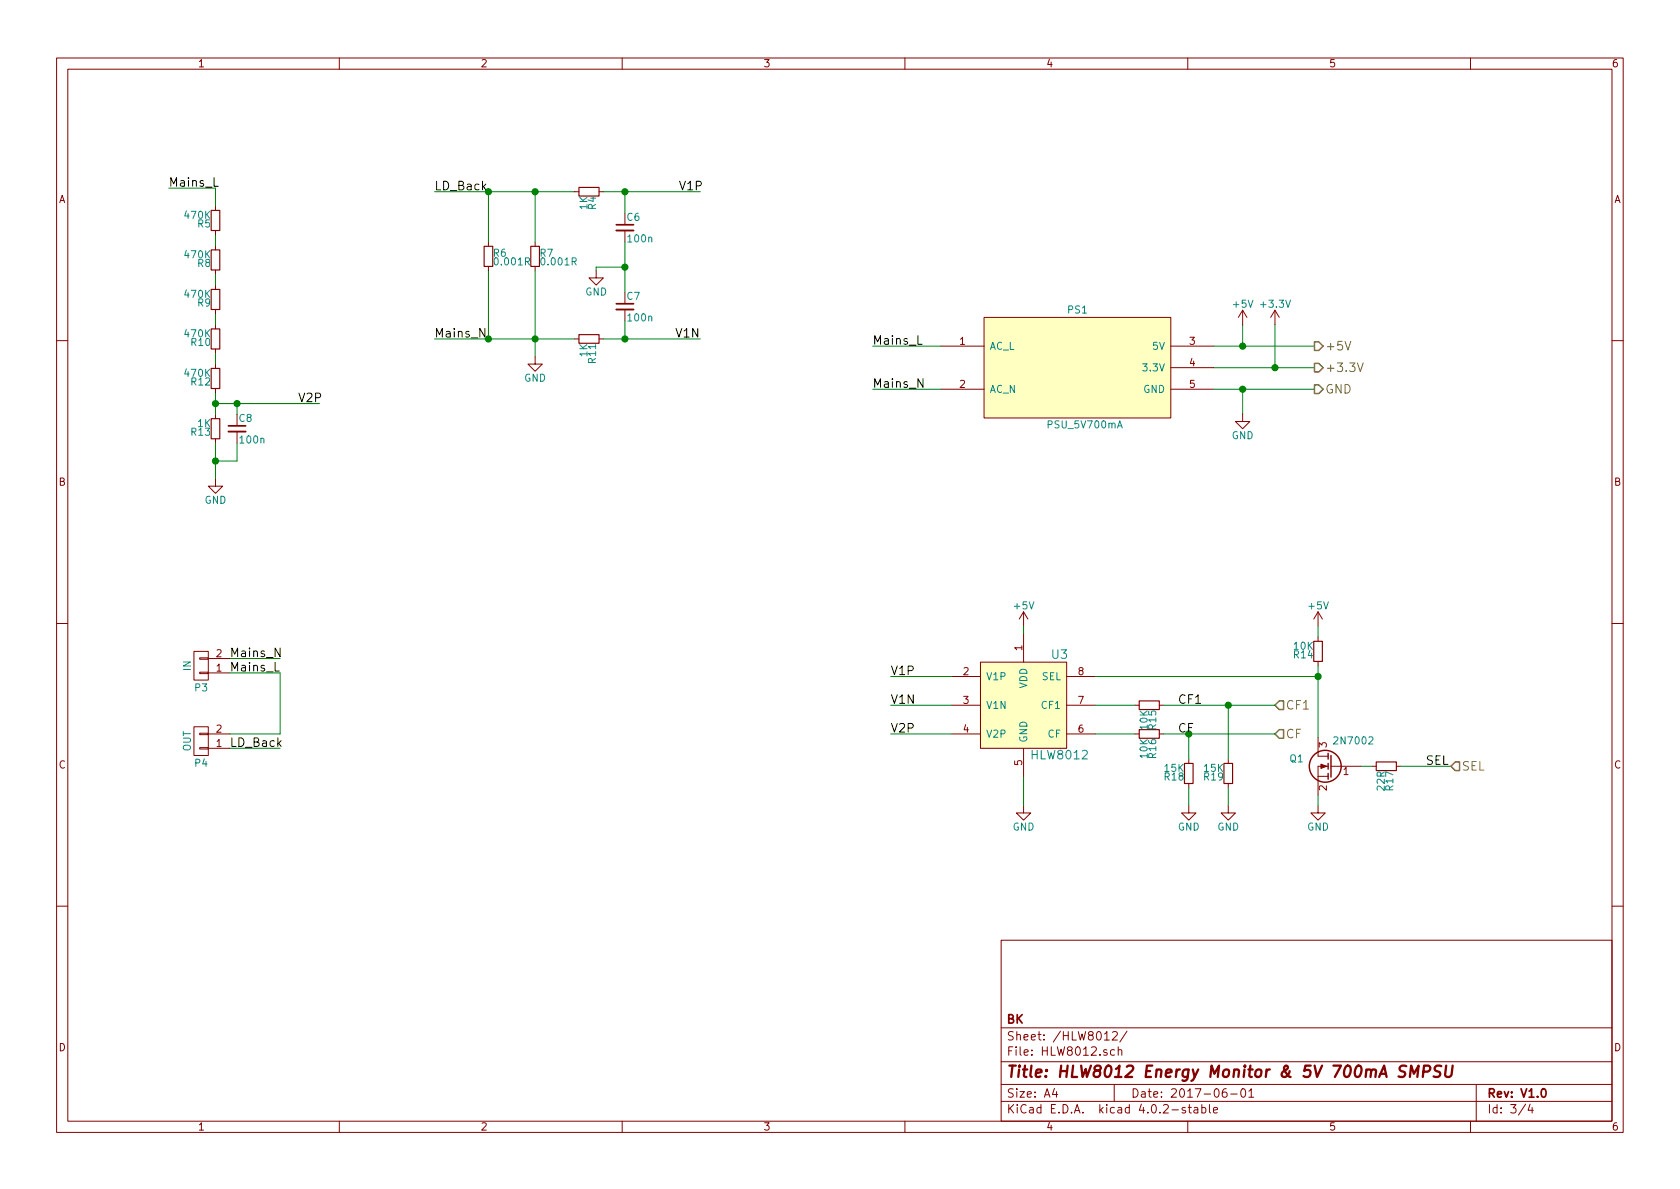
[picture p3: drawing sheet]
EESchema Schematic File Version 2
LIBS:power
LIBS:device
LIBS:transistors
LIBS:conn
LIBS:linear
LIBS:regul
LIBS:74xx
LIBS:cmos4000
LIBS:adc-dac
LIBS:memory
LIBS:xilinx
LIBS:microcontrollers
LIBS:dsp
LIBS:microchip
LIBS:analog_switches
LIBS:motorola
LIBS:texas
LIBS:intel
LIBS:audio
LIBS:interface
LIBS:digital-audio
LIBS:philips
LIBS:display
LIBS:cypress
LIBS:siliconi
LIBS:opto
LIBS:atmel
LIBS:contrib
LIBS:valves
LIBS:stm32
LIBS:BK_Common
LIBS:PWRMET_24G-cache
EELAYER 25 0
EELAYER END
$Descr A4 11693 8268
encoding utf-8
Sheet 3 4
Title "HLW8012 Energy Monitor & 5V 700mA SMPSU"
Date "2017-06-01"
Rev "V1.0"
Comp "BK"
Comment1 ""
Comment2 ""
Comment3 ""
Comment4 ""
$EndDescr
$Comp
L HLW8012 U3
U 1 1
P 7125 4900
F 0 "U3" H 7375 5250 60  0000 C CNN
F 1 "HLW8012" H 7375 4550 60  0000 C CNN
F 2 "Housings_SOIC:SOIC-8_3.9x4.9mm_Pitch1.27mm" H 7225 4300 60  0001 C CNN
F 3 "http://www.hiliwi.com/downloadsfront.do?method=picker&flag=all&id=26b602dc-d51d-43b8-9022-a129847d19fe&fileId=4&isDownloadPermissions=true&memstate=/members_login.html" H 7225 4150 60  0001 C CNN
	1    7125 4900
	1    0    0    -1  
$EndComp
$Comp
L R_SMD_1206 R5
U 1 1
P 1500 1525
F 0 "R5" H 1530 1545 50  0000 L CNN
F 1 "470K" H 1530 1485 50  0000 L CNN
F 2 "Resistors_SMD:R_1206" H 1550 1375 50  0001 C CNN
F 3 "" H 1500 1525 50  0000 C CNN
	1    1500 1525
	-1   0    0    1   
$EndComp
$Comp
L R_SMD_1206 R8
U 1 1
P 1500 1800
F 0 "R8" H 1530 1820 50  0000 L CNN
F 1 "470K" H 1530 1760 50  0000 L CNN
F 2 "Resistors_SMD:R_1206" H 1550 1650 50  0001 C CNN
F 3 "" H 1500 1800 50  0000 C CNN
	1    1500 1800
	-1   0    0    1   
$EndComp
$Comp
L R_SMD_1206 R9
U 1 1
P 1500 2075
F 0 "R9" H 1530 2095 50  0000 L CNN
F 1 "470K" H 1530 2035 50  0000 L CNN
F 2 "Resistors_SMD:R_1206" H 1550 1925 50  0001 C CNN
F 3 "" H 1500 2075 50  0000 C CNN
	1    1500 2075
	-1   0    0    1   
$EndComp
$Comp
L R_SMD_1206 R10
U 1 1
P 1500 2350
F 0 "R10" H 1530 2370 50  0000 L CNN
F 1 "470K" H 1530 2310 50  0000 L CNN
F 2 "Resistors_SMD:R_1206" H 1550 2200 50  0001 C CNN
F 3 "" H 1500 2350 50  0000 C CNN
	1    1500 2350
	-1   0    0    1   
$EndComp
$Comp
L R_SMD_1206 R12
U 1 1
P 1500 2625
F 0 "R12" H 1530 2645 50  0000 L CNN
F 1 "470K" H 1530 2585 50  0000 L CNN
F 2 "Resistors_SMD:R_1206" H 1550 2475 50  0001 C CNN
F 3 "" H 1500 2625 50  0000 C CNN
	1    1500 2625
	-1   0    0    1   
$EndComp
$Comp
L R_SMD_1206 R13
U 1 1
P 1500 2975
F 0 "R13" H 1530 2995 50  0000 L CNN
F 1 "1K" H 1530 2935 50  0000 L CNN
F 2 "Resistors_SMD:R_1206" H 1550 2825 50  0001 C CNN
F 3 "" H 1500 2975 50  0000 C CNN
	1    1500 2975
	-1   0    0    1   
$EndComp
$Comp
L C_Cer_SMD_1206 C8
U 1 1
P 1650 2975
F 0 "C8" H 1660 3045 50  0000 L CNN
F 1 "100n" H 1660 2895 50  0000 L CNN
F 2 "Capacitors_SMD:C_1206" H 1650 2825 50  0001 C CNN
F 3 "" H 1650 2975 50  0000 C CNN
	1    1650 2975
	1    0    0    -1  
$EndComp
Wire Wire Line
	1500 1625 1500 1700
Wire Wire Line
	1500 1900 1500 1975
Wire Wire Line
	1500 2175 1500 2250
Wire Wire Line
	1500 2450 1500 2525
Wire Wire Line
	1500 2725 1500 2875
Wire Wire Line
	1650 2875 1650 2800
Wire Wire Line
	1500 2800 2225 2800
Connection ~ 1500 2800
Wire Wire Line
	1650 3075 1650 3200
Wire Wire Line
	1650 3200 1500 3200
Wire Wire Line
	1500 3075 1500 3325
Connection ~ 1500 3200
$Comp
L GND #PWR016
U 1 1
P 1500 3325
F 0 "#PWR016" H 1500 3075 50  0001 C CNN
F 1 "GND" H 1500 3175 50  0000 C CNN
F 2 "" H 1500 3325 50  0000 C CNN
F 3 "" H 1500 3325 50  0000 C CNN
	1    1500 3325
	1    0    0    -1  
$EndComp
Wire Wire Line
	1500 1425 1500 1300
Wire Wire Line
	1500 1300 1175 1300
Text Label 1175 1300 0    60   ~ 0
Mains_L
$Comp
L R_SMD_1206 R7
U 1 1
P 3725 1775
F 0 "R7" H 3755 1795 50  0000 L CNN
F 1 "0.001R" H 3755 1735 50  0000 L CNN
F 2 "BK_Common:Shunt_l10mm_d2mm" H 3775 1625 50  0001 C CNN
F 3 "" H 3725 1775 50  0000 C CNN
	1    3725 1775
	1    0    0    -1  
$EndComp
Wire Wire Line
	3725 1675 3725 1325
Wire Wire Line
	3025 1325 4000 1325
Text Label 3025 1325 0    60   ~ 0
LD_Back
Wire Wire Line
	3725 1875 3725 2475
Wire Wire Line
	3025 2350 4000 2350
Text Label 3025 2350 0    60   ~ 0
Mains_N
$Comp
L R_SMD_1206 R4
U 1 1
P 4100 1325
F 0 "R4" H 4130 1345 50  0000 L CNN
F 1 "1K" H 4130 1285 50  0000 L CNN
F 2 "Resistors_SMD:R_1206" H 4150 1175 50  0001 C CNN
F 3 "" H 4100 1325 50  0000 C CNN
	1    4100 1325
	0    1    1    0   
$EndComp
$Comp
L R_SMD_1206 R11
U 1 1
P 4100 2350
F 0 "R11" H 4130 2370 50  0000 L CNN
F 1 "1K" H 4130 2310 50  0000 L CNN
F 2 "Resistors_SMD:R_1206" H 4150 2200 50  0001 C CNN
F 3 "" H 4100 2350 50  0000 C CNN
	1    4100 2350
	0    1    1    0   
$EndComp
Connection ~ 3725 1325
Connection ~ 3725 2350
$Comp
L C_Cer_SMD_1206 C6
U 1 1
P 4350 1575
F 0 "C6" H 4360 1645 50  0000 L CNN
F 1 "100n" H 4360 1495 50  0000 L CNN
F 2 "Capacitors_SMD:C_1206" H 4350 1425 50  0001 C CNN
F 3 "" H 4350 1575 50  0000 C CNN
	1    4350 1575
	1    0    0    -1  
$EndComp
$Comp
L C_Cer_SMD_1206 C7
U 1 1
P 4350 2125
F 0 "C7" H 4360 2195 50  0000 L CNN
F 1 "100n" H 4360 2045 50  0000 L CNN
F 2 "Capacitors_SMD:C_1206" H 4350 1975 50  0001 C CNN
F 3 "" H 4350 2125 50  0000 C CNN
	1    4350 2125
	1    0    0    -1  
$EndComp
Wire Wire Line
	4200 1325 4875 1325
Wire Wire Line
	4350 1325 4350 1475
Wire Wire Line
	4350 2225 4350 2350
Wire Wire Line
	4200 2350 4875 2350
Wire Wire Line
	4350 2025 4350 1675
$Comp
L GND #PWR017
U 1 1
P 4150 1875
F 0 "#PWR017" H 4150 1625 50  0001 C CNN
F 1 "GND" H 4150 1725 50  0000 C CNN
F 2 "" H 4150 1875 50  0000 C CNN
F 3 "" H 4150 1875 50  0000 C CNN
	1    4150 1875
	1    0    0    -1  
$EndComp
Wire Wire Line
	4150 1875 4150 1850
Wire Wire Line
	4150 1850 4350 1850
Connection ~ 4350 1850
Connection ~ 4350 1325
Connection ~ 4350 2350
Text Label 4725 1325 0    60   ~ 0
V1P
Text Label 4700 2350 0    60   ~ 0
V1N
$Comp
L GND #PWR018
U 1 1
P 3725 2475
F 0 "#PWR018" H 3725 2225 50  0001 C CNN
F 1 "GND" H 3725 2325 50  0000 C CNN
F 2 "" H 3725 2475 50  0000 C CNN
F 3 "" H 3725 2475 50  0000 C CNN
	1    3725 2475
	1    0    0    -1  
$EndComp
$Comp
L CONN_01X02 P3
U 1 1
P 1400 4625
F 0 "P3" H 1400 4775 50  0000 C CNN
F 1 "IN" V 1500 4625 50  0000 C CNN
F 2 "Terminal_Blocks:TerminalBlock_Pheonix_MKDS1.5-2pol" H 1400 4625 50  0001 C CNN
F 3 "" H 1400 4625 50  0000 C CNN
	1    1400 4625
	-1   0    0    1   
$EndComp
$Comp
L CONN_01X02 P4
U 1 1
P 1400 5150
F 0 "P4" H 1400 5300 50  0000 C CNN
F 1 "OUT" V 1500 5150 50  0000 C CNN
F 2 "Terminal_Blocks:TerminalBlock_Pheonix_MKDS1.5-2pol" H 1400 5150 50  0001 C CNN
F 3 "" H 1400 5150 50  0000 C CNN
	1    1400 5150
	-1   0    0    1   
$EndComp
Wire Wire Line
	1600 4675 1950 4675
Wire Wire Line
	1950 4675 1950 5100
Wire Wire Line
	1950 5100 1600 5100
Wire Wire Line
	1600 5200 1950 5200
Wire Wire Line
	1600 4575 1950 4575
Text Label 1600 4675 0    60   ~ 0
Mains_L
Text Label 1600 4575 0    60   ~ 0
Mains_N
Text Label 1600 5200 0    60   ~ 0
LD_Back
$Comp
L +5V #PWR019
U 1 1
P 7125 4350
F 0 "#PWR019" H 7125 4200 50  0001 C CNN
F 1 "+5V" H 7125 4490 50  0000 C CNN
F 2 "" H 7125 4350 50  0000 C CNN
F 3 "" H 7125 4350 50  0000 C CNN
	1    7125 4350
	1    0    0    -1  
$EndComp
Wire Wire Line
	7125 4350 7125 4400
$Comp
L GND #PWR020
U 1 1
P 7125 5600
F 0 "#PWR020" H 7125 5350 50  0001 C CNN
F 1 "GND" H 7125 5450 50  0000 C CNN
F 2 "" H 7125 5600 50  0000 C CNN
F 3 "" H 7125 5600 50  0000 C CNN
	1    7125 5600
	1    0    0    -1  
$EndComp
Wire Wire Line
	7125 5400 7125 5600
$Comp
L R_SMD_0805 R15
U 1 1
P 8000 4900
F 0 "R15" H 8030 4920 50  0000 L CNN
F 1 "10K" H 8030 4860 50  0000 L CNN
F 2 "Resistors_SMD:R_0805" H 8050 4750 50  0001 C CNN
F 3 "" H 8000 4900 50  0000 C CNN
	1    8000 4900
	0    1    1    0   
$EndComp
$Comp
L R_SMD_0805 R16
U 1 1
P 8000 5100
F 0 "R16" H 8030 5120 50  0000 L CNN
F 1 "10K" H 8030 5060 50  0000 L CNN
F 2 "Resistors_SMD:R_0805" H 8050 4950 50  0001 C CNN
F 3 "" H 8000 5100 50  0000 C CNN
	1    8000 5100
	0    1    1    0   
$EndComp
$Comp
L R_SMD_0805 R18
U 1 1
P 8275 5375
F 0 "R18" H 8305 5395 50  0000 L CNN
F 1 "15K" H 8305 5335 50  0000 L CNN
F 2 "Resistors_SMD:R_0805" H 8325 5225 50  0001 C CNN
F 3 "" H 8275 5375 50  0000 C CNN
	1    8275 5375
	-1   0    0    1   
$EndComp
$Comp
L R_SMD_0805 R19
U 1 1
P 8550 5375
F 0 "R19" H 8580 5395 50  0000 L CNN
F 1 "15K" H 8580 5335 50  0000 L CNN
F 2 "Resistors_SMD:R_0805" H 8600 5225 50  0001 C CNN
F 3 "" H 8550 5375 50  0000 C CNN
	1    8550 5375
	-1   0    0    1   
$EndComp
Wire Wire Line
	7625 4900 7900 4900
Wire Wire Line
	7625 5100 7900 5100
Wire Wire Line
	8275 5100 8275 5275
Wire Wire Line
	8550 4900 8550 5275
Connection ~ 8275 5100
Connection ~ 8550 4900
Wire Wire Line
	8275 5475 8275 5600
Wire Wire Line
	8550 5475 8550 5600
$Comp
L GND #PWR021
U 1 1
P 8275 5600
F 0 "#PWR021" H 8275 5350 50  0001 C CNN
F 1 "GND" H 8275 5450 50  0000 C CNN
F 2 "" H 8275 5600 50  0000 C CNN
F 3 "" H 8275 5600 50  0000 C CNN
	1    8275 5600
	1    0    0    -1  
$EndComp
$Comp
L GND #PWR022
U 1 1
P 8550 5600
F 0 "#PWR022" H 8550 5350 50  0001 C CNN
F 1 "GND" H 8550 5450 50  0000 C CNN
F 2 "" H 8550 5600 50  0000 C CNN
F 3 "" H 8550 5600 50  0000 C CNN
	1    8550 5600
	1    0    0    -1  
$EndComp
Text Label 8200 4900 0    60   ~ 0
CF1
Text Label 8200 5100 0    60   ~ 0
CF
Connection ~ 1650 2800
Text Label 2075 2800 0    60   ~ 0
V2P
Wire Wire Line
	6625 4700 6200 4700
Wire Wire Line
	6625 4900 6200 4900
Wire Wire Line
	6625 5100 6200 5100
Text Label 6200 5100 0    60   ~ 0
V2P
Text Label 6200 4900 0    60   ~ 0
V1N
Text Label 6200 4700 0    60   ~ 0
V1P
$Comp
L Q_NMOS_GSD Q1
U 1 1
P 9275 5325
F 0 "Q1" H 9575 5375 50  0000 R CNN
F 1 "2N7002" H 9275 5500 50  0000 R CNN
F 2 "TO_SOT_Packages_SMD:SOT-23" H 9475 5425 50  0001 C CNN
F 3 "" H 9275 5325 50  0000 C CNN
	1    9275 5325
	-1   0    0    -1  
$EndComp
$Comp
L R_SMD_0805 R14
U 1 1
P 9175 4525
F 0 "R14" H 9205 4545 50  0000 L CNN
F 1 "10K" H 9205 4485 50  0000 L CNN
F 2 "Resistors_SMD:R_0805" H 9225 4375 50  0001 C CNN
F 3 "" H 9175 4525 50  0000 C CNN
	1    9175 4525
	-1   0    0    1   
$EndComp
$Comp
L +5V #PWR023
U 1 1
P 9175 4350
F 0 "#PWR023" H 9175 4200 50  0001 C CNN
F 1 "+5V" H 9175 4490 50  0000 C CNN
F 2 "" H 9175 4350 50  0000 C CNN
F 3 "" H 9175 4350 50  0000 C CNN
	1    9175 4350
	1    0    0    -1  
$EndComp
$Comp
L GND #PWR024
U 1 1
P 9175 5600
F 0 "#PWR024" H 9175 5350 50  0001 C CNN
F 1 "GND" H 9175 5450 50  0000 C CNN
F 2 "" H 9175 5600 50  0000 C CNN
F 3 "" H 9175 5600 50  0000 C CNN
	1    9175 5600
	1    0    0    -1  
$EndComp
Wire Wire Line
	9175 4350 9175 4425
Wire Wire Line
	9175 4625 9175 5125
Wire Wire Line
	7625 4700 9175 4700
Connection ~ 9175 4700
Wire Wire Line
	9175 5525 9175 5600
$Comp
L R_SMD_0805 R17
U 1 1
P 9650 5325
F 0 "R17" H 9680 5345 50  0000 L CNN
F 1 "22R" H 9680 5285 50  0000 L CNN
F 2 "Resistors_SMD:R_0805" H 9700 5175 50  0001 C CNN
F 3 "" H 9650 5325 50  0000 C CNN
	1    9650 5325
	0    1    1    0   
$EndComp
Wire Wire Line
	9475 5325 9550 5325
Wire Wire Line
	9750 5325 10100 5325
Text Label 9925 5325 0    60   ~ 0
SEL
$Comp
L PSU_5V700mA PS1
U 1 1
P 7500 2550
F 0 "PS1" H 7500 2950 50  0000 C CNN
F 1 "PSU_5V700mA" H 7550 2150 50  0000 C CNN
F 2 "BK_Common:SWPSU_5V_700mA" H 8100 2950 50  0001 C CNN
F 3 "" H 7500 2550 50  0001 C CNN
	1    7500 2550
	1    0    0    -1  
$EndComp
Wire Wire Line
	8450 2400 9150 2400
Wire Wire Line
	8650 2400 8650 2250
Wire Wire Line
	8450 2550 9150 2550
Wire Wire Line
	8450 2700 9150 2700
Wire Wire Line
	8650 2700 8650 2875
$Comp
L GND #PWR025
U 1 1
P 8650 2875
F 0 "#PWR025" H 8650 2625 50  0001 C CNN
F 1 "GND" H 8650 2725 50  0000 C CNN
F 2 "" H 8650 2875 50  0000 C CNN
F 3 "" H 8650 2875 50  0000 C CNN
	1    8650 2875
	1    0    0    -1  
$EndComp
$Comp
L +5V #PWR026
U 1 1
P 8650 2250
F 0 "#PWR026" H 8650 2100 50  0001 C CNN
F 1 "+5V" H 8650 2390 50  0000 C CNN
F 2 "" H 8650 2250 50  0000 C CNN
F 3 "" H 8650 2250 50  0000 C CNN
	1    8650 2250
	1    0    0    -1  
$EndComp
$Comp
L +3.3V #PWR027
U 1 1
P 8875 2250
F 0 "#PWR027" H 8875 2100 50  0001 C CNN
F 1 "+3.3V" H 8875 2390 50  0000 C CNN
F 2 "" H 8875 2250 50  0000 C CNN
F 3 "" H 8875 2250 50  0000 C CNN
	1    8875 2250
	1    0    0    -1  
$EndComp
Wire Wire Line
	8875 2550 8875 2250
Wire Wire Line
	6550 2400 6075 2400
Wire Wire Line
	6550 2700 6075 2700
Text Label 6075 2400 0    60   ~ 0
Mains_L
Text Label 6075 2700 0    60   ~ 0
Mains_N
Text HLabel 9150 2550 2    60   Output ~ 0
+3.3V
Text HLabel 9150 2400 2    60   Output ~ 0
+5V
Text HLabel 9150 2700 2    60   Output ~ 0
GND
Connection ~ 8650 2400
Connection ~ 8875 2550
Connection ~ 8650 2700
Text HLabel 8875 4900 2    60   Input ~ 0
CF1
Text HLabel 8875 5100 2    60   Input ~ 0
CF
Wire Wire Line
	8100 5100 8875 5100
Wire Wire Line
	8100 4900 8875 4900
Text HLabel 10100 5325 2    60   Input ~ 0
SEL
$Comp
L R_SMD_1206 R6
U 1 1
P 3400 1775
F 0 "R6" H 3430 1795 50  0000 L CNN
F 1 "0.001R" H 3430 1735 50  0000 L CNN
F 2 "Resistors_SMD:R_2512_HandSoldering" H 3450 1625 50  0001 C CNN
F 3 "" H 3400 1775 50  0000 C CNN
	1    3400 1775
	1    0    0    -1  
$EndComp
Wire Wire Line
	3400 1675 3400 1325
Connection ~ 3400 1325
Wire Wire Line
	3400 1875 3400 2350
Connection ~ 3400 2350
$EndSCHEMATC
